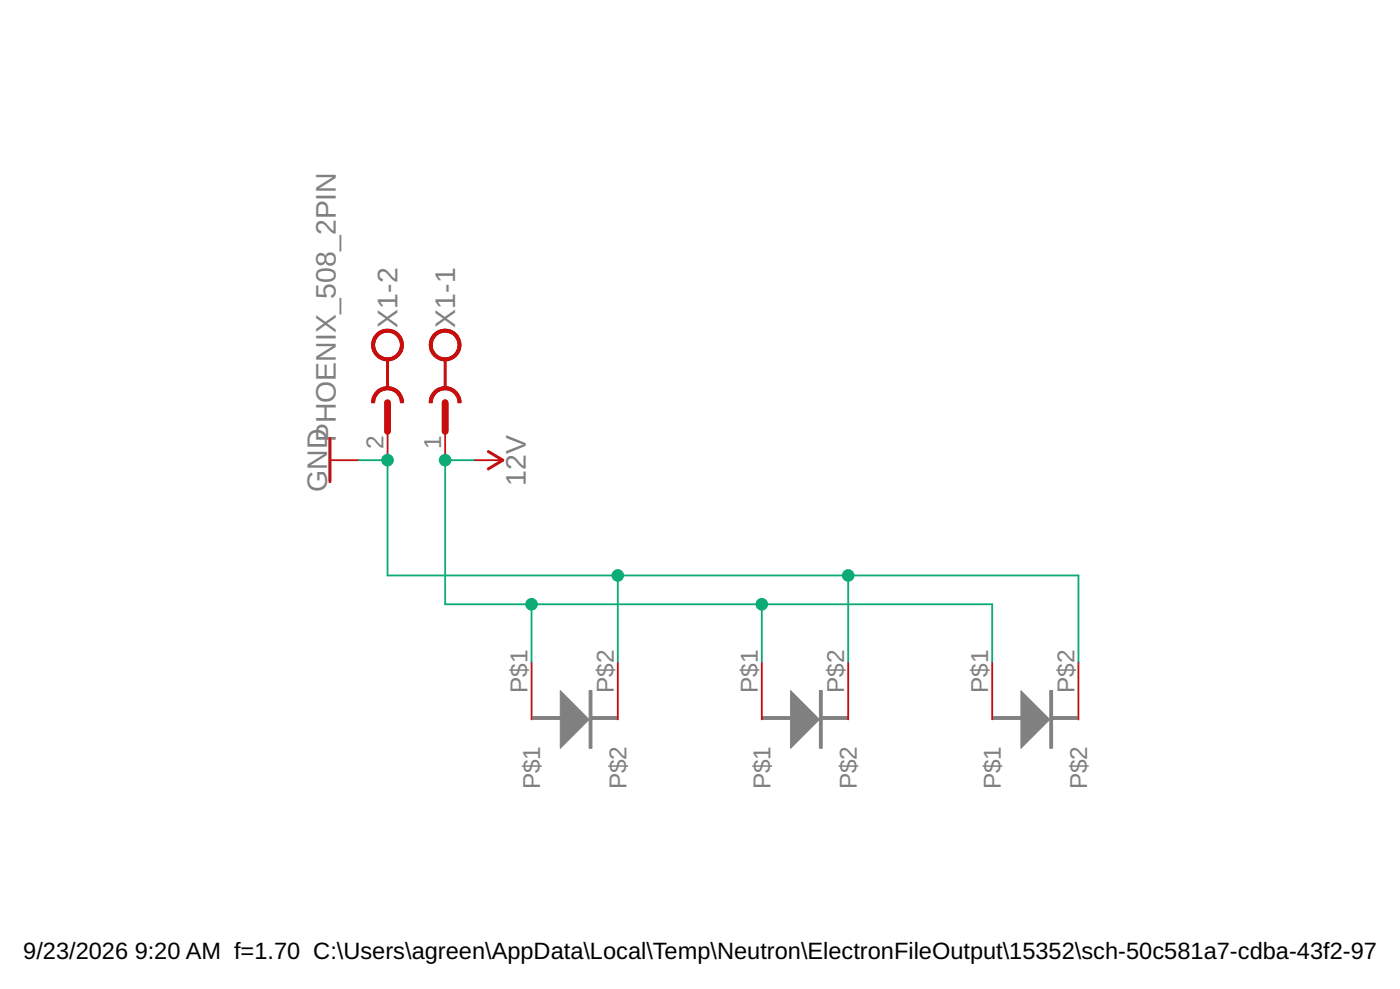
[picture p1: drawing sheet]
<svg xmlns="http://www.w3.org/2000/svg" width="210mm" height="148mm" viewBox="0 0 210 148" stroke-linecap="round" stroke-linejoin="round" font-family="sans-serif">
<g fill="#808080" stroke="#808080" stroke-width=".15">
<path d="M84 103.5l4.3 4.3-4.3 4.3z"/>
<path d="M118.5 103.5l4.4 4.3-4.4 4.3z"/>
<path d="M153.1 103.5l4.3 4.3-4.3 4.3z"/>
</g>
<g fill="#808080" stroke="#808080" stroke-width=".15">
<path d="M88.3 103.5h.5v8.6h-.5z"/>
<path d="M79.7 107.4h4.3v.4h-4.3z"/>
<path d="M88.8 107.4h3.8v.4h-3.8z"/>
<path d="M122.9 103.5h.4v8.6h-.4z"/>
<path d="M114.2 107.4h4.3v.4h-4.3z"/>
<path d="M123.3 107.4h3.9v.4h-3.9z"/>
<path d="M157.4 103.5h.4v8.6h-.4z"/>
<path d="M148.8 107.4h4.3v.4h-4.3z"/>
<path d="M157.8 107.4h3.9v.4h-3.9z"/>
</g>
<path d="M58.1 53.8v4.4M66.7 53.8v4.4M49.5 65.7v6.5M73.2 67.6l2.2 1.3-2.2 1.4" fill="none" stroke="#c90d0c" stroke-width=".44"/>
<path d="M49.5 68.9h4.3M58.1 64.6v4.3M66.7 64.6v4.3M71.1 68.9h4.3M79.7 99.2v8.6M92.6 99.2v8.6M114.2 99.2v8.6M127.2 99.2v8.6M148.8 99.2v8.6M161.7 99.2v8.6" fill="none" stroke="#c90d0c" stroke-width=".28"/>
<g fill="#c90d0c" stroke="#c90d0c" stroke-width=".15">
<path d="M65.1 50a2.37 2.37 0 0 1 3.7 .5 2.37 2.37 0 0 1-1.4 3.5 2.37 2.37 0 0 1-3-2.3h.4a1.94 1.94 0 0 1 2.8-1.8 1.94 1.94 0 0 1 .3 3.3 1.94 1.94 0 0 1-3.1-1.1v-.4h-.4a2.3 2.3 0 0 1 .7-1.7z" fill-rule="evenodd"/>
<path d="M65.1 50a2.37 2.37 0 0 1 3.7 .5 2.37 2.37 0 0 1-1.4 3.5 2.37 2.37 0 0 1-3-2.3h.4a1.94 1.94 0 0 1 2.8-1.8 1.94 1.94 0 0 1 .3 3.3 1.94 1.94 0 0 1-3.1-1.1v-.4h-.4a2.3 2.3 0 0 1 .7-1.7z" fill-rule="evenodd"/>
<path d="M65 58.6a2.49 2.49 0 0 1 1.7-.7v.5a1.95 1.95 0 0 0-1.9 1.9h-.4a2.21 2.21 0 0 1 .6-1.7z" fill-rule="evenodd"/>
<path d="M66.7 57.9a2.38 2.38 0 0 1 2.4 2.4h-.4a1.95 1.95 0 0 0-2-1.9z" fill-rule="evenodd"/>
<path d="M65 58.6a2.39 2.39 0 0 1 2.6-.5 2.39 2.39 0 0 1 1.5 2.2h-.4a1.95 1.95 0 0 0-2-1.9 1.95 1.95 0 0 0-1.9 1.9h-.4a2.21 2.21 0 0 1 .6-1.7z" fill-rule="evenodd"/>
<path d="M56.4 50a2.38 2.38 0 0 1 3.8 .5 2.38 2.38 0 0 1-1.5 3.5 2.38 2.38 0 0 1-3-2.3h.5a1.94 1.94 0 0 1 2.7-1.8 1.94 1.94 0 0 1 .4 3.3 1.94 1.94 0 0 1-3.1-1.1v-.4h-.5a2.3 2.3 0 0 1 .7-1.7z" fill-rule="evenodd"/>
<path d="M56.4 50a2.38 2.38 0 0 1 3.8 .5 2.38 2.38 0 0 1-1.5 3.5 2.38 2.38 0 0 1-3-2.3h.5a1.94 1.94 0 0 1 2.7-1.8 1.94 1.94 0 0 1 .4 3.3 1.94 1.94 0 0 1-3.1-1.1v-.4h-.5a2.3 2.3 0 0 1 .7-1.7z" fill-rule="evenodd"/>
<path d="M56.4 58.6a2.49 2.49 0 0 1 1.7-.7v.5a1.95 1.95 0 0 0-1.9 1.9h-.5a2.21 2.21 0 0 1 .7-1.7z" fill-rule="evenodd"/>
<path d="M58.1 57.9a2.35 2.35 0 0 1 2.4 2.4h-.5a1.95 1.95 0 0 0-1.9-1.9z" fill-rule="evenodd"/>
<path d="M56.4 58.6a2.38 2.38 0 0 1 2.6-.5 2.38 2.38 0 0 1 1.5 2.2h-.5a1.95 1.95 0 0 0-1.9-1.9 1.95 1.95 0 0 0-1.9 1.9h-.5a2.21 2.21 0 0 1 .7-1.7z" fill-rule="evenodd"/>
</g>
<path d="M58.1 60.3v4.3M66.7 60.3v4.3" fill="none" stroke="#c90d0c" stroke-width="1"/>
<path d="M53.8 68.9h4.3v17.3h103.6v13M71.1 68.9h-4.4v21.6h82.1v8.7M79.7 90.5v8.7M92.6 86.2v13M114.2 90.5v8.7M127.2 86.2v13" fill="none" stroke="#0dab76" stroke-width=".28"/>
<g fill="#0dab76" stroke="#0dab76" stroke-width=".15">
<circle cx="58.1" cy="68.9" r=".87"/>
<circle cx="92.6" cy="86.2" r=".87"/>
<circle cx="127.2" cy="86.2" r=".87"/>
<circle cx="66.7" cy="68.9" r=".87"/>
<circle cx="114.2" cy="90.5" r=".87"/>
<circle cx="79.7" cy="90.5" r=".87"/>
</g>
<g font-size="4.3" fill="#808080">
<text x="59.6" y="49.1" transform="rotate(-90 59.6 49.1)">X1-2</text>
<text x="68.2" y="49.1" transform="rotate(-90 68.2 49.1)">X1-1</text>
<text x="50.3" y="66.2" transform="rotate(-90 50.3 66.2)">PHOENIX_508_2PIN</text>
<text x="49" y="73.7" transform="rotate(-90 49 73.7)">GND</text>
<text x="78.8" y="72.7" transform="rotate(-90 78.8 72.7)">12V</text>
</g>
<g font-size="3.7" fill="#808080">
<text x="57.5" y="67.3" transform="rotate(-90 57.5 67.3)">2</text>
<text x="66.1" y="67.3" transform="rotate(-90 66.1 67.3)">1</text>
<text x="79.1" y="103.8" transform="rotate(-90 79.1 103.8)">P$1</text>
<text x="92" y="103.8" transform="rotate(-90 92 103.8)">P$2</text>
<text x="113.6" y="103.8" transform="rotate(-90 113.6 103.8)">P$1</text>
<text x="126.6" y="103.8" transform="rotate(-90 126.6 103.8)">P$2</text>
<text x="148.1" y="103.8" transform="rotate(-90 148.1 103.8)">P$1</text>
<text x="161.1" y="103.8" transform="rotate(-90 161.1 103.8)">P$2</text>
<text x="81" y="118.3" transform="rotate(-90 81 118.3)">P$1</text>
<text x="93.9" y="118.3" transform="rotate(-90 93.9 118.3)">P$2</text>
<text x="115.5" y="118.3" transform="rotate(-90 115.5 118.3)">P$1</text>
<text x="128.5" y="118.3" transform="rotate(-90 128.5 118.3)">P$2</text>
<text x="150" y="118.3" transform="rotate(-90 150 118.3)">P$1</text>
<text x="163" y="118.3" transform="rotate(-90 163 118.3)">P$2</text>
</g>
<g font-size="3.5">
<text x="3.5" y="143.7">9/23/2026</text>
<text x="20.2" y="143.7">9:20 AM f=1.70 C:\Users\agreen\AppData\Local\Temp\Neutron\ElectronFileOutput\15352\sch-50c581a7-cdba-43f2-97e1-</text>
</g>
</svg>
